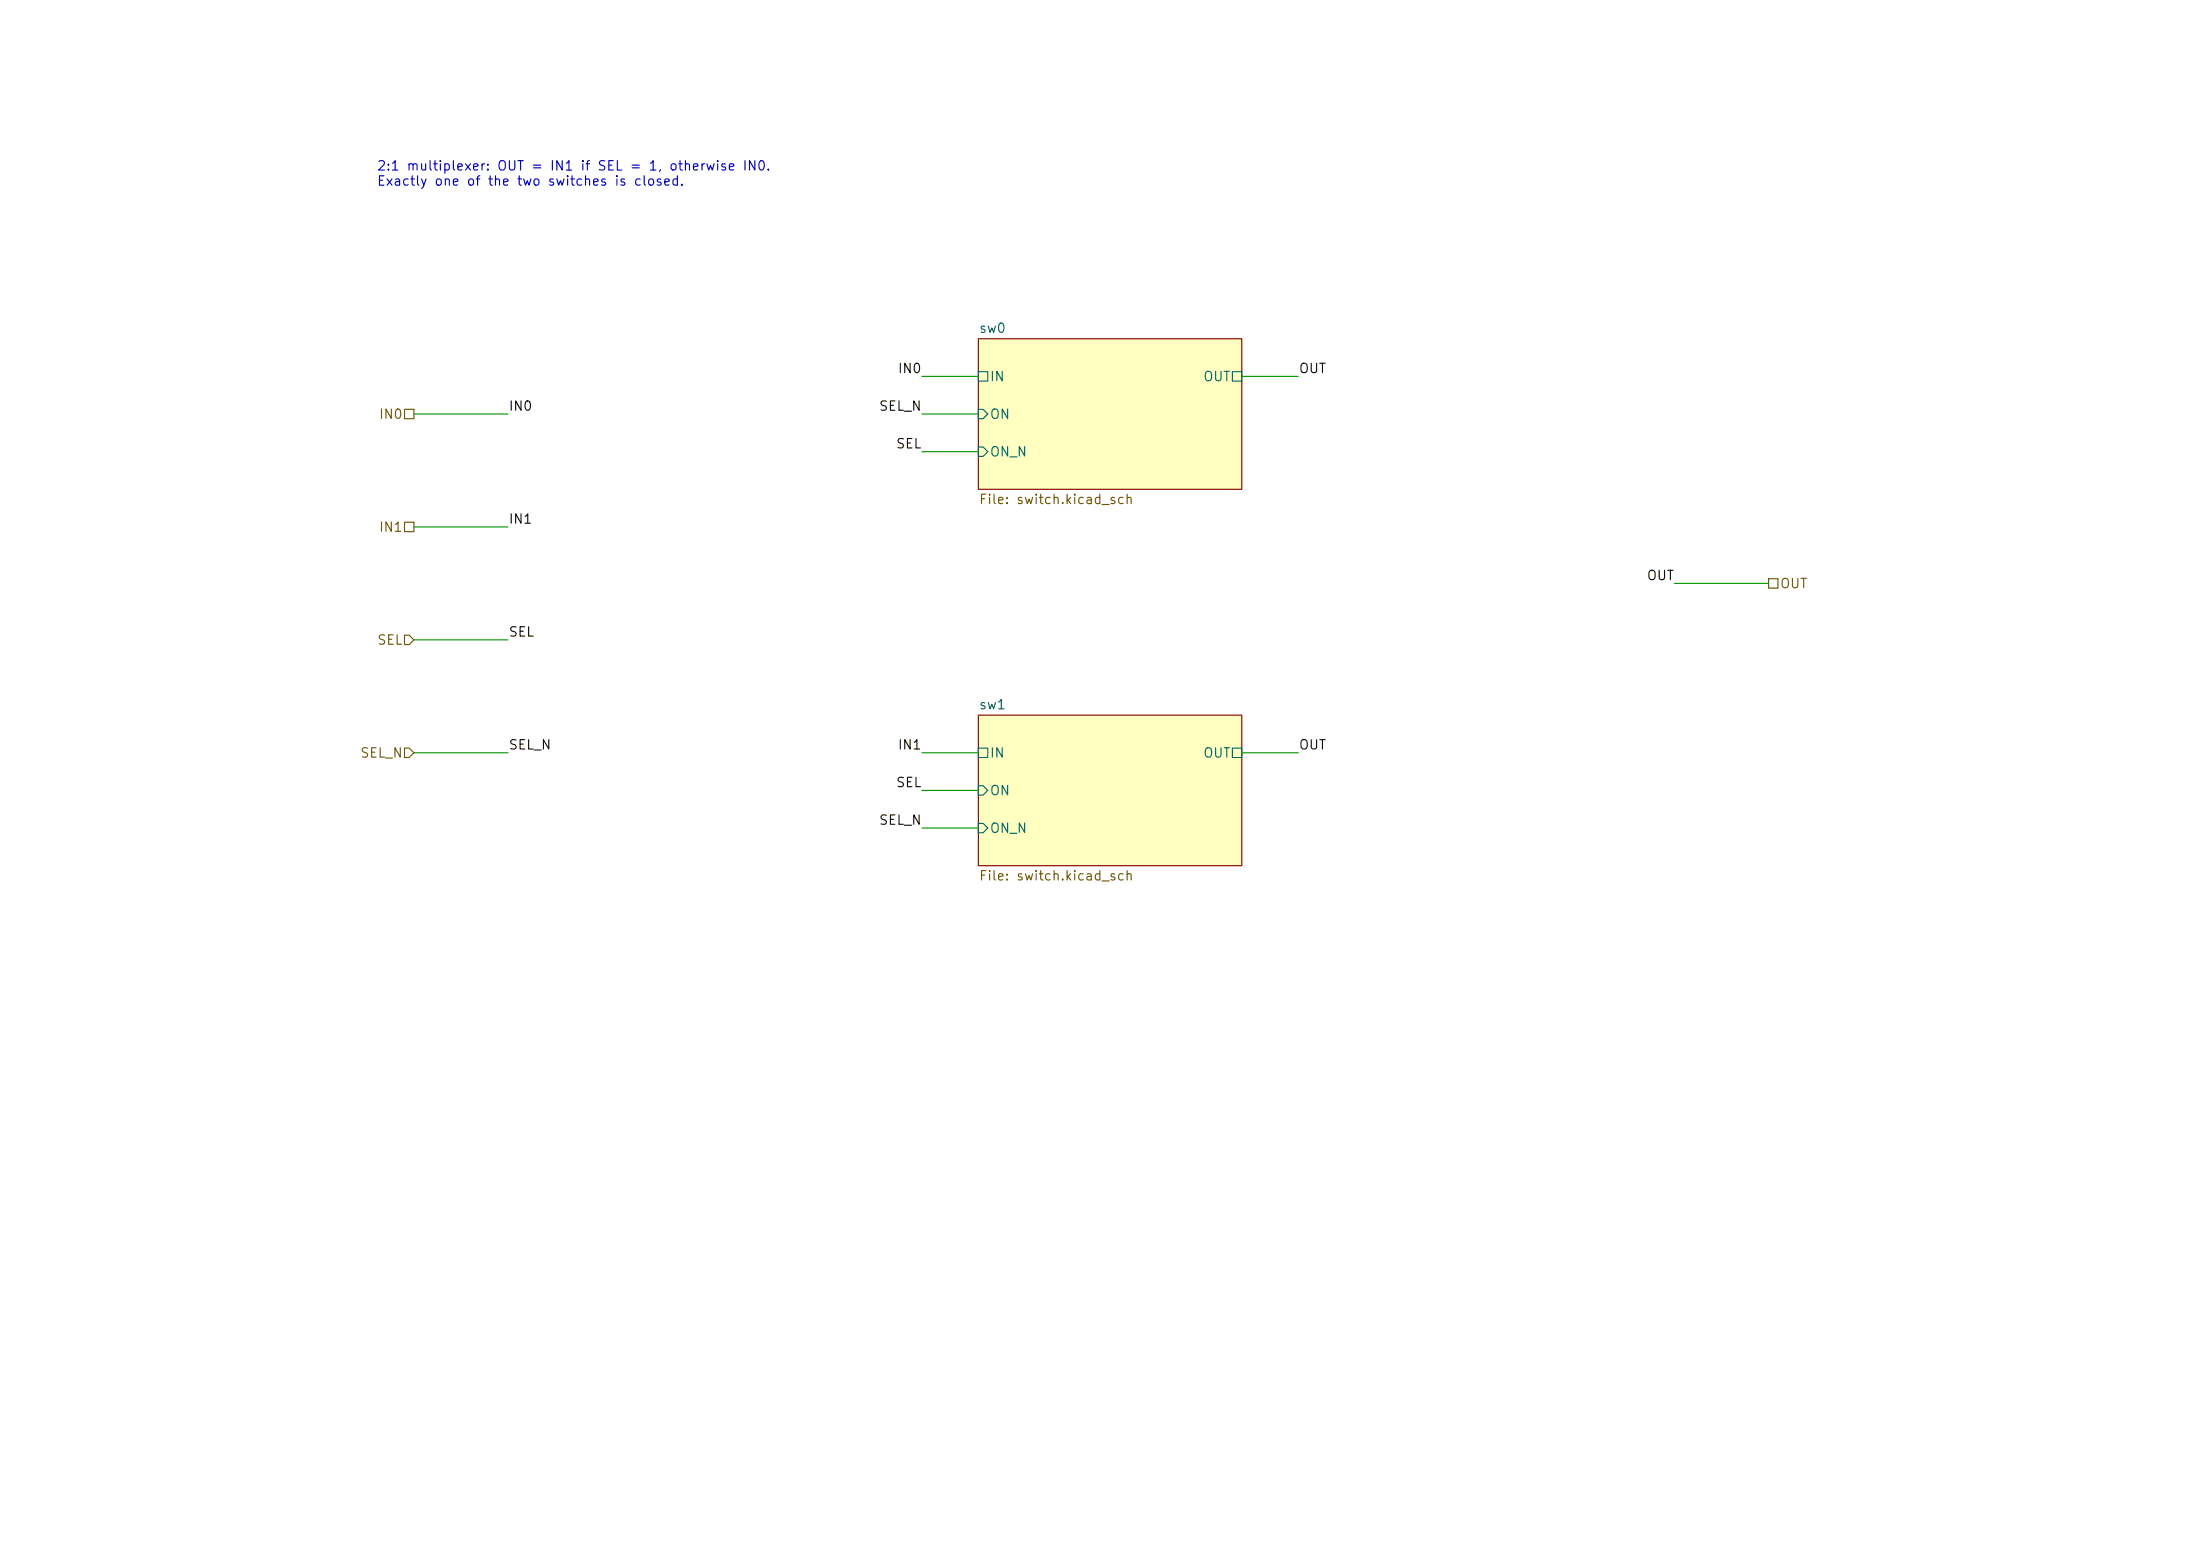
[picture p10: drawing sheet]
<svg xmlns="http://www.w3.org/2000/svg" width="297mm" height="210mm" viewBox="0 0 297 210" stroke-linecap="round" stroke-linejoin="round" font-family="sans-serif">
<g fill="#ffffc2" stroke="#ffffc2" stroke-width=".14">
<path d="M132.1 96.5h35.5v20.3h-35.5z"/>
<path d="M132.1 45.7h35.5v20.3h-35.5z"/>
</g>
<path d="M132.1 45.7h35.5v20.3h-35.5zM132.1 96.5h35.5v20.3h-35.5z" fill="none" stroke="#840000" stroke-width=".15"/>
<path d="M132.1 50.2h1.2v1.2h-1.2zM132.1 55.2h.6l.6 .7-.6 .6h-.6zM166.4 50.2h1.2v1.2h-1.2zM132.1 60.3h.6l.6 .7-.6 .6h-.6zM132.1 101h1.2v1.2h-1.2zM132.1 106h.6l.6 .7-.6 .6h-.6zM132.1 111.1h.6l.6 .7-.6 .6h-.6zM166.4 101h1.2v1.2h-1.2z" fill="none" stroke="#006464" stroke-width=".15"/>
<path d="M54.6 55.2h1.3v1.3h-1.3zM54.6 70.5h1.3v1.3h-1.3zM238.8 78.1h1.2v1.3h-1.2zM54.6 85.7h.6l.7 .7-.7 .6h-.6zM54.6 101h.6l.7 .6-.7 .6h-.6z" fill="none" stroke="#725600" stroke-width=".15"/>
<g fill="none" stroke="#009600" stroke-width=".15">
<path d="M55.9 55.9h12.7M124.5 55.9h7.6M124.5 50.8h7.6M167.6 50.8h7.7M55.9 71.1h12.7M124.5 61h7.6M226.1 78.7h12.7M55.9 86.4h12.7M55.9 101.6h12.7M124.5 111.8h7.6M124.5 106.7h7.6M124.5 101.6h7.6"/>
<path d="M167.6 101.6h7.7"/>
</g>
<g font-size="1.3" fill="#0000c2">
<text x="50.8" y="23.3">2:1 multiplexer: OUT = IN1 if SEL = 1, otherwise IN0.</text>
<text x="50.8" y="25.4">Exactly one of the two switches is closed.</text>
</g>
<g font-size="1.3" fill="#006464">
<text x="132.1" y="45.2">sw0</text>
<text x="133.5" y="51.8">IN</text>
<text x="162.3" y="51.8">OUT</text>
<text x="133.5" y="56.9">ON</text>
<text x="133.5" y="61.9">ON_N</text>
<text x="132.1" y="96">sw1</text>
<text x="133.5" y="102.6">IN</text>
<text x="133.5" y="107.7">ON</text>
<text x="162.3" y="102.6">OUT</text>
<text x="133.5" y="112.7">ON_N</text>
</g>
<g font-size="1.3" fill="#0f0f0f">
<text x="121.1" y="50.7">IN0</text>
<text x="175.3" y="50.7">OUT</text>
<text x="68.6" y="55.8">IN0</text>
<text x="118.6" y="55.8">SEL_N</text>
<text x="120.9" y="60.8">SEL</text>
<text x="68.6" y="71">IN1</text>
<text x="222.2" y="78.6">OUT</text>
<text x="68.6" y="86.2">SEL</text>
<text x="68.6" y="101.5">SEL_N</text>
<text x="121.1" y="101.5">IN1</text>
<text x="175.3" y="101.5">OUT</text>
<text x="120.9" y="106.6">SEL</text>
<text x="118.6" y="111.6">SEL_N</text>
</g>
<g font-size="1.3" fill="#725600">
<text x="51.1" y="56.9">IN0</text>
<text x="132.1" y="68.4">File: switch.kicad_sch</text>
<text x="51.1" y="72.1">IN1</text>
<text x="240.2" y="79.7">OUT</text>
<text x="50.8" y="87.3">SEL</text>
<text x="48.5" y="102.6">SEL_N</text>
<text x="132.1" y="119.2">File: switch.kicad_sch</text>
</g>
</svg>
